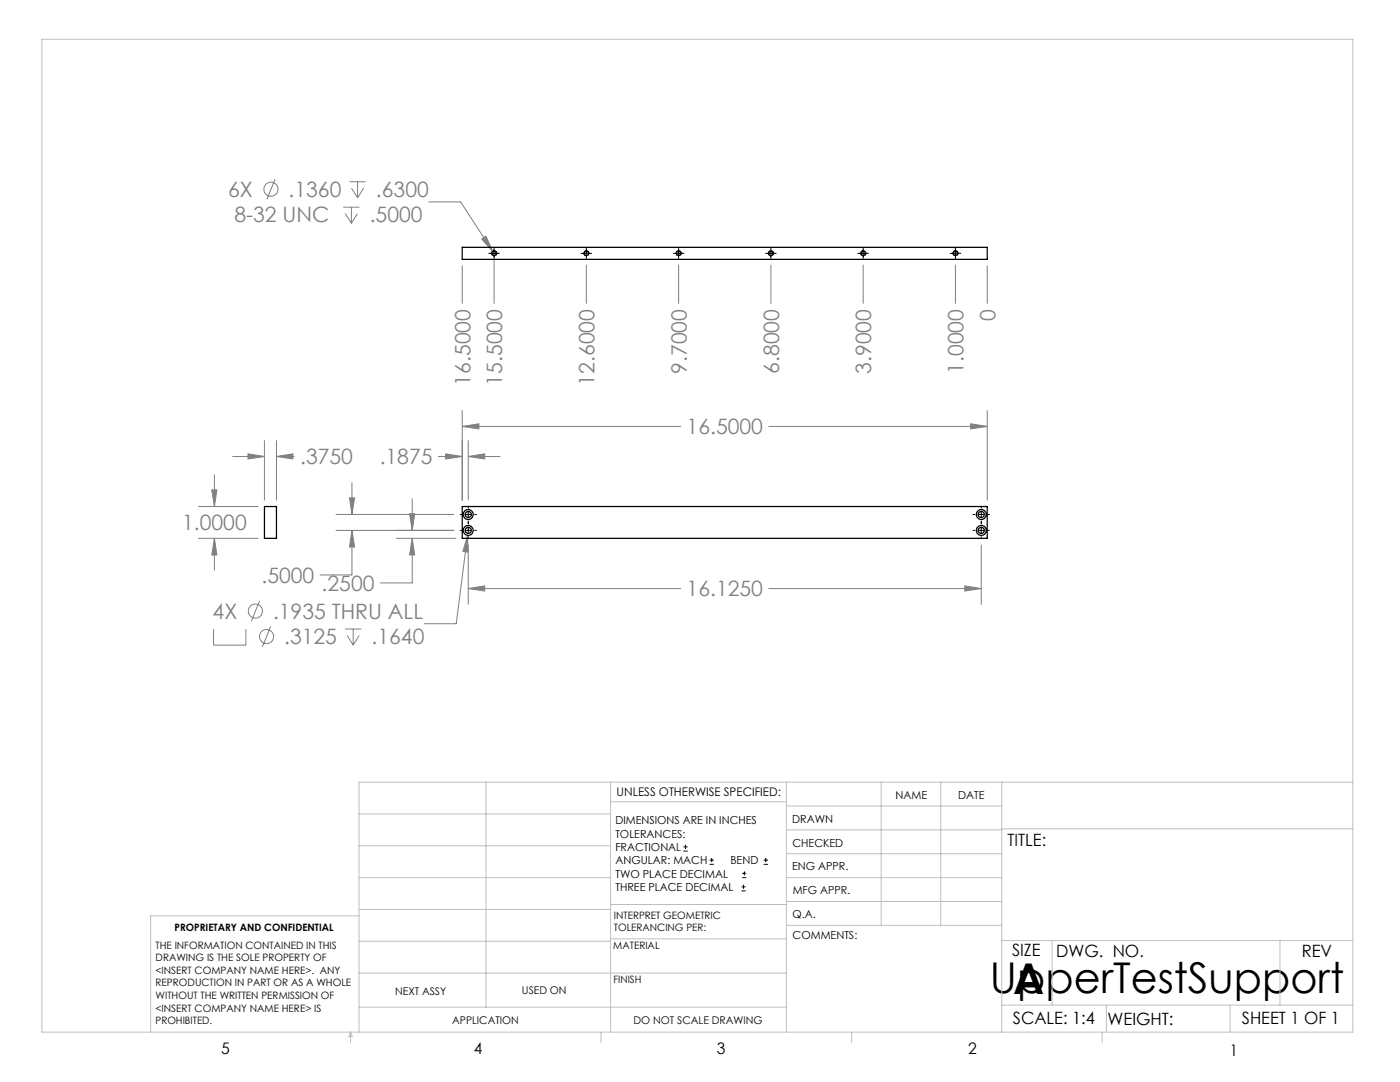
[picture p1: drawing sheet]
<svg xmlns="http://www.w3.org/2000/svg" width="279mm" height="216mm" viewBox="0 0 279 216" stroke-linecap="round" stroke-linejoin="round" font-family="sans-serif">
<g fill="none" stroke="#808080" stroke-width=".2">
<path d="M54.9 35.7l-1.6 4.1M69.7 36.3h3.3M70.1 37.5l1.3 2M71.4 36.3v3.2M72.6 37.5l-1.2 2M68.5 41.3h3.2M68.9 42.6l1.2 2M70.1 41.3v3.3M71.3 42.6l-1.2 2M85.6 40.3h6.3l6.5 9.9M92.3 53v7.5M96.1 47.7l.9-.6 1.4 3.1z"/>
<path d="M98.6 51.8v8.7M117 52.9v7.6M135.4 52.9v7.6M153.8 52.9v7.6M172.3 52.9v7.6M190.7 52.9v7.6M197 53v7.5M42.3 97.8h1l-.5 3.3zM42.8 94.7v6.4M46.4 91.1h6.4M49.5 90.6l3.3 .5-3.3 .5zM52.8 87.9v11.9"/>
<path d="M55.2 91.1l3.3-.5v1zM55.2 91.1h3.5M55.2 87.9v11.9M69.7 99.3h1.1l-.6 3.4zM70.2 96.3v6.4M82.3 99.5v6.3M87.5 91.1h4.8M88.9 90.6l3.4 .5-3.4 .5zM92.3 85.1l3.3-.5v1zM92.3 81.9v17.9M92.3 85.1h43.6M93.5 91.1l3.2-.5v1z"/>
<path d="M93.5 87.9v11.9M93.5 91.1h6.3M153.4 85.1h43.6M193.7 84.6l3.3 .5-3.3 .5zM197 81.9v17.9M39.6 107.4h11.9M39.6 101.1h11.9M42.8 107.4l.5 3.3h-1zM42.8 107.4v6.4M51.8 119.9l-1.6 4.1M67.1 105.8h23.5M67.1 102.7h23.5"/>
<path d="M70.2 105.8l.6 3.3h-1.1zM70.2 105.8v8.9h-6.3M79.1 107.4h11.9M81.7 102.5h1.1l-.5 3.3zM82.3 107.4l.5 3.3h-1.1zM82.3 107.4v8.9h-6.4M93.3 106.8l.1 3.4-1-.2zM93.3 106.8l-2.2 17.7h-6.4M93.5 117.4l3.2-.5v1zM93.5 108.7v11.9M93.5 117.4h42.4M153.4 117.4h42.4"/>
<path d="M192.5 116.9l3.3 .5-3.3 .5zM195.8 108.7v11.9M42.6 125.5v3.2h6.5v-3.2M54 125l-1.6 4M68.9 125.5h3.2M69.3 126.8l1.2 1.9M70.5 125.5v3.2M71.7 126.8l-1.2 1.9"/>
<circle cx="54.1" cy="37.8" r="1.41"/>
<circle cx="51" cy="121.9" r="1.41"/>
<circle cx="53.2" cy="127" r="1.42"/>
</g>
<g fill="none" stroke="#000" stroke-width=".2">
<path d="M97.5 50.6h2.2M98.6 49.5v2.1M116 50.6h2.1M117 49.5v2.1M134.4 50.6h2.1M135.4 49.5v2.1M152.8 50.6h2.1M153.8 49.5v2.1M171.2 50.6h2.1M172.3 49.5v2.1M189.6 50.6h2.1M190.7 49.5v2.1"/>
<path d="M91.8 102.7h.4M91.8 105.8h.4M92.8 102.7h1.3M92.8 105.8h1.3M93.5 101v.4M93.5 102v1.3M93.5 103.9v.7M93.5 105.2v1.3M93.5 107.1v.4M94.7 102.7h.4M94.7 105.8h.4M194.2 102.7h.4"/>
<path d="M194.2 105.8h.4M195.2 102.7h1.3M195.2 105.8h1.3M195.8 101v.4M195.8 102v1.3M195.8 103.9v.7M195.8 105.2v1.3M195.8 107.1v.4M197.1 102.7h.3M197.1 105.8h.3M136.4 169.8h.8M136.4 169h.8"/>
<path d="M136.8 168.6v.8M141.6 172.5h.9M141.6 171.6h.9M142 171.2v.8M148 177.8h.8M148 177h.8M148.1 175.1h.8M148.1 174.3h.8M148.4 176.5v.8M148.6 173.9v.8M152.4 172.5h.8M152.4 171.6h.8"/>
<path d="M152.8 171.2v.8"/>
</g>
<path d="M98.6 50a.52 .52 0 0 1 .5 .8 .52 .52 0 0 1-.9 .1 .52 .52 0 0 1 .3-.9h.1M117 50a.52 .52 0 0 1 .5 .8 .52 .52 0 0 1-.9 .1 .52 .52 0 0 1 .3-.9h.1M135.5 50a.52 .52 0 0 1 .4 .8 .52 .52 0 0 1-.9 .1 .52 .52 0 0 1 .3-.9h.2M153.9 50a.52 .52 0 0 1 .4 .8 .52 .52 0 0 1-.8 .1 .52 .52 0 0 1 .3-.9h.1M172.3 50a.52 .52 0 0 1 .4 .8 .52 .52 0 0 1-.8 .1 .52 .52 0 0 1 .3-.9h.1M190.7 50a.52 .52 0 0 1 .5 .8 .52 .52 0 0 1-.9 .1 .52 .52 0 0 1 .3-.9h.1" fill="none" stroke="#000" stroke-width=".2" stroke-dasharray="1.3 .6" stroke-linecap="butt"/>
<g fill="none" stroke="#c0c0c0" stroke-width=".2">
<path d="M8.4 7.8h261.6v198.2h-261.6zM97 156.1v44.9M121.8 156.1v49.9M121.8 160h35.2M157 156.1v49.9M175.9 156.1v28.5M187.7 156.1v28.5M199.9 156.1v49.9M270 156.1h-198.4v49.9M71.6 175.1h50.2M71.6 168.8h50.2M71.6 162.4h50.2"/>
<path d="M157 170.4h42.9M157 165.6h42.9M157 160.8h42.9M157 175.1h42.9M157 179.9h42.9M199.9 165.4h70.1M71.6 194.2h85.4M71.6 187.8h50.2M71.6 181.5h50.2M71.6 182.7h-41.5v23.3M121.8 187.3h35.2M121.8 180.5h35.2"/>
<path d="M157 184.6h42.9M199.9 187.7h70.1M210 187.7v12.9M255.4 187.7v12.9M70 206v2.1M70 206l.3 .8h-.7zM71.6 201h85.4M119.9 206v2.1M170 206v2.1M199.9 200.6h70.1M220 206v2.1M220.8 200.6v5.4"/>
<path d="M245.5 200.6v5.4"/>
</g>
<path d="M93.3 106.8l-.9 3.2 1 .2zM82.3 107.4l.5 3.3h-1.1zM81.7 102.5h1.1l-.5 3.3zM70.2 105.8l.6 3.3h-1.1zM69.7 99.3h1.1l-.6 3.4zM93.5 91.1l3.2-.5v1zM88.9 90.6l3.4 .5-3.4 .5zM93.5 117.4l3.2-.5v1zM192.5 116.9l3.3 .5-3.3 .5zM92.3 85.1l3.3-.5v1zM193.7 84.6l3.3 .5-3.3 .5zM96.1 47.7l2.3 2.5-1.4-3.1zM55.2 91.1l3.3-.5v1zM49.5 90.6l3.3 .5-3.3 .5zM42.3 97.8h1l-.5 3.3zM42.8 107.4l.5 3.3h-1z" fill="#808080"/>
<g fill="none" stroke="#000" stroke-width=".25">
<path d="M92.3 49.4h104.7v2.4h-104.7zM52.8 101.1h2.4v6.3h-2.4zM92.3 101.1h104.7v6.3h-104.7z"/>
<circle cx="98.6" cy="50.6" r=".43"/>
<circle cx="117" cy="50.6" r=".43"/>
<circle cx="135.4" cy="50.6" r=".43"/>
<circle cx="153.9" cy="50.6" r=".43"/>
<circle cx="172.3" cy="50.6" r=".43"/>
<circle cx="190.7" cy="50.6" r=".43"/>
<circle cx="93.4" cy="105.8" r=".99"/>
<circle cx="93.4" cy="102.7" r=".99"/>
<circle cx="93.5" cy="102.7" r=".61"/>
<circle cx="93.5" cy="105.8" r=".61"/>
<circle cx="195.8" cy="105.8" r=".61"/>
<circle cx="195.8" cy="102.7" r=".61"/>
<circle cx="195.8" cy="105.8" r=".98"/>
<circle cx="195.8" cy="102.7" r=".98"/>
</g>
<g font-size="8.5">
<text x="197.6" y="198.1">UpperTestSupport</text>
<text x="202.2" y="198.3">A</text>
</g>
<g font-size="4.2" fill="#808080">
<text x="45.5" y="39.3">6X</text>
<text x="57.6" y="39.3">.1360</text>
<text x="75" y="39.3">.6300</text>
<text x="46.8" y="44.4">8-32 UNC</text>
<text x="73.8" y="44.4">.5000</text>
<text x="198.6" y="64" transform="rotate(-90 198.6 64)">0</text>
<text x="93.9" y="76.9" transform="rotate(-90 93.9 76.9)">16.5000</text>
<text x="100.2" y="76.9" transform="rotate(-90 100.2 76.9)">15.5000</text>
<text x="118.6" y="76.9" transform="rotate(-90 118.6 76.9)">12.6000</text>
<text x="137.1" y="74.6" transform="rotate(-90 137.1 74.6)">9.7000</text>
<text x="155.5" y="74.6" transform="rotate(-90 155.5 74.6)">6.8000</text>
<text x="173.9" y="74.6" transform="rotate(-90 173.9 74.6)">3.9000</text>
<text x="192.3" y="74.6" transform="rotate(-90 192.3 74.6)">1.0000</text>
<text x="137" y="86.7">16.5000</text>
<text x="59.9" y="92.7">.3750</text>
<text x="75.8" y="92.7">.1875</text>
<text x="36.4" y="105.8">1.0000</text>
<text x="52.2" y="116.3">.5000</text>
<text x="64.2" y="117.9">.2500</text>
<text x="137" y="119">16.1250</text>
<text x="42.4" y="123.5">4X</text>
<text x="54.5" y="123.5">.1935 THRU ALL</text>
<text x="56.7" y="128.6">.3125</text>
<text x="74.2" y="128.6">.1640</text>
</g>
<g font-size="3.4">
<text x="201.1" y="168.8">TITLE:</text>
<text x="202" y="190.8">SIZE</text>
<text x="210.8" y="190.9">DWG. NO.</text>
<text x="259.8" y="191">REV</text>
<text x="202.1" y="204.4">SCALE: 1:4</text>
<text x="221" y="204.5">WEIGHT:</text>
<text x="247.8" y="204.4">SHEET 1 OF 1</text>
</g>
<g font-size="3.2">
<text x="44.2" y="210.4">5</text>
<text x="94.6" y="210.3">4</text>
<text x="143.1" y="210.4">3</text>
<text x="193.2" y="210.3">2</text>
<text x="245.4" y="210.6">1</text>
</g>
<text font-size="2.4" x="123.1" y="158.9">UNLESS OTHERWISE SPECIFIED:</text>
<g font-size="2.2">
<text x="178.7" y="159.4">NAME</text>
<text x="191.2" y="159.4">DATE</text>
<text x="122.8" y="164.5">DIMENSIONS ARE IN INCHES</text>
<text x="122.8" y="167.1">TOLERANCES:</text>
<text x="158.1" y="164.2">DRAWN</text>
<text x="122.8" y="169.8">FRACTIONAL</text>
<text x="122.8" y="172.5">ANGULAR: MACH</text>
<text x="145.8" y="172.5">BEND</text>
<text x="158.1" y="173.7">ENG APPR.</text>
<text x="158.2" y="169.1">CHECKED</text>
<text x="122.8" y="175.1">TWO PLACE DECIMAL</text>
<text x="122.8" y="177.8">THREE PLACE DECIMAL</text>
<text x="158.2" y="178.4">MFG APPR.</text>
<text x="158.2" y="183.2">Q.A.</text>
<text x="158.2" y="187.4">COMMENTS:</text>
</g>
<g font-size="2.1">
<text x="78.8" y="198.5">NEXT ASSY</text>
<text x="104.2" y="198.4">USED ON</text>
<text x="90.2" y="204.3">APPLICATION</text>
<text x="126.4" y="204.3">DO NOT SCALE DRAWING</text>
</g>
<g font-size="2">
<text x="34.8" y="185.7">PROPRIETARY AND CONFIDENTIAL</text>
<text x="122.5" y="183.3">INTERPRET GEOMETRIC</text>
<text x="122.5" y="185.9">TOLERANCING PER:</text>
<text x="31.1" y="189.3">THE INFORMATION CONTAINED IN THIS</text>
<text x="31.1" y="191.8">DRAWING IS THE SOLE PROPERTY OF</text>
<text x="122.4" y="189.4">MATERIAL</text>
<text x="31.1" y="194.3">&lt;INSERT COMPANY NAME HERE&gt;. ANY</text>
<text x="31.1" y="196.8">REPRODUCTION IN PART OR AS A WHOLE</text>
<text x="122.4" y="196.2">FINISH</text>
<text x="31.1" y="199.4">WITHOUT THE WRITTEN PERMISSION OF</text>
<text x="31.1" y="201.9">&lt;INSERT COMPANY NAME HERE&gt; IS</text>
<text x="31.1" y="204.4">PROHIBITED.</text>
</g>
</svg>
